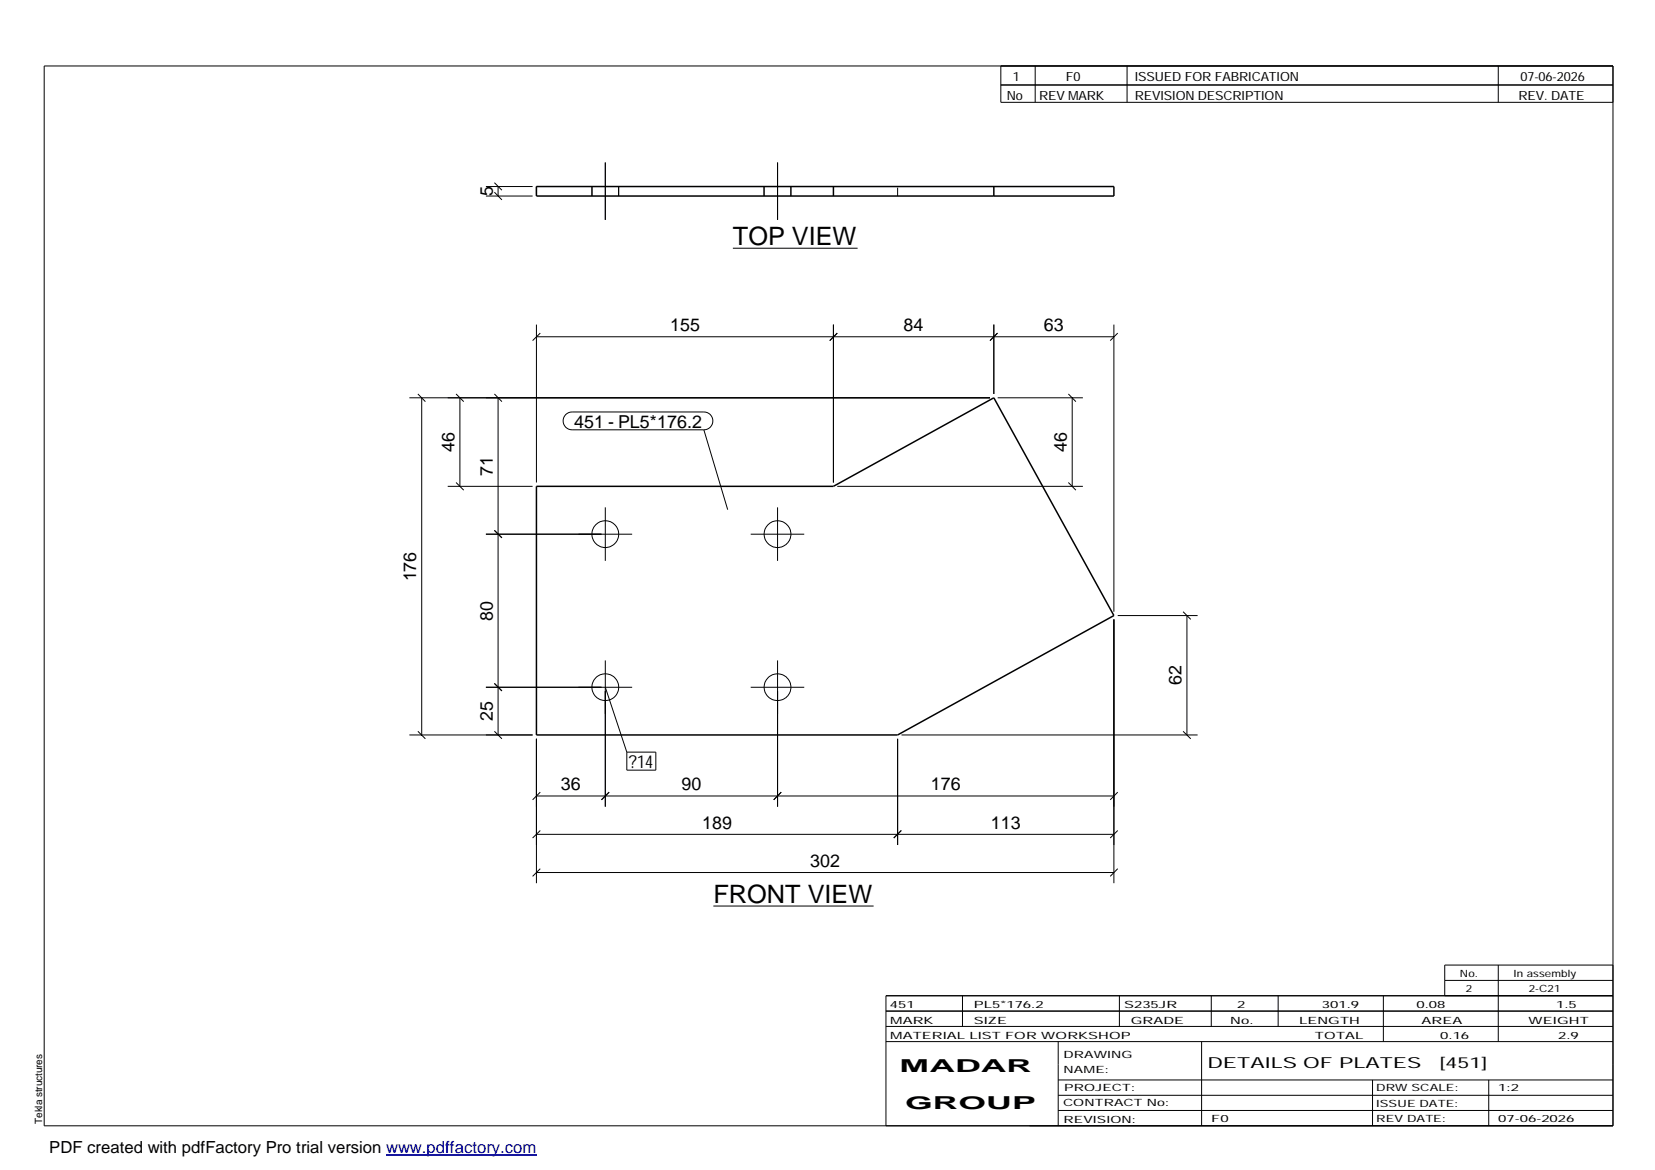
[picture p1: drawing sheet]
<svg xmlns="http://www.w3.org/2000/svg" width="420mm" height="297mm" viewBox="0 0 420 297" stroke-linecap="round" stroke-linejoin="round" font-family="sans-serif">
<g fill="none" stroke="#000" stroke-width=".25">
<path d="M11.2 16.7h398.3v269.1h-398.3zM254.1 16.7v9.3h155.4M262.8 16.7v9.3M286.1 16.7v9.3M380.4 16.7v9.3M254.1 21.6h155.4M123.4 49.8h11.8M123.4 47.4h11.8M125.5 48.8l1.9 1.9M125.5 46.4l1.9 1.9M126.4 47.4v2.4M150.3 47.4v2.4"/>
<path d="M153.7 41.3v14.5M157.1 47.4v2.4M194 47.4v2.4M197.4 41.3v14.5M200.8 47.4v2.4M186.1 63h31.6M136.2 82.4v40.1M136.2 85.5h146.6M137.2 84.6l-2 1.9M211.6 82.4v40.1M212.6 84.6l-1.9 1.9M252.3 82.4v17.6"/>
<path d="M253.2 84.6l-1.9 1.9M282.8 82.4v72.9M283.8 84.6l-1.9 1.9M103.9 101h147.4M106.1 100l1.9 2M107.1 101v85.6M115.8 100l1.9 2M116.8 101v22.5M125.5 100l1.9 2M126.4 101v85.6M143.6 105.2l.8-.4 .8-.2h33.5a2.26 2.26 0 0 1 2.3 2.3 2.26 2.26 0 0 1-2.3 2.2h-33.5a2.27 2.27 0 0 1-2.1-1.4 2.27 2.27 0 0 1 .5-2.5zM178.7 109.1l6 20.3"/>
<path d="M253.3 101h21.6M271.2 100l1.9 2M272.2 101v22.5M113.7 123.5h21.5M115.8 122.5l1.9 1.9M123.4 135.6h37.1M125.5 134.6l1.9 2M153.7 128.8v13.6M190.6 135.6h13.6M197.4 128.8v13.6M212.6 123.5h62.3M271.2 122.5l1.9 1.9"/>
<path d="M282.8 157.3v66.9M283.8 156.3h20.2M300.4 155.3l1.9 2M301.3 156.3v30.3M123.4 174.5h37.1M125.5 173.5l1.9 1.9M153.7 167.7v37.1M153.7 174.5l5.4 16.5M190.6 174.5h13.6M197.4 167.7v37.1M103.9 186.6h31.3M106.1 185.7l1.9 1.9"/>
<path d="M125.5 185.7l1.9 1.9M136.2 187.6v36.6M159.1 191h7.4v4.5h-7.4zM227.9 187.6v26.9M228.9 186.6h75.1M300.4 185.7l1.9 1.9M136.2 211.8h146.6M136.2 202.1h146.6M137.2 210.8l-2 2M137.2 201.1l-2 2M154.6 201.1l-1.9 2M198.3 201.1l-1.9 2"/>
<path d="M228.8 210.8l-1.9 2M283.8 210.8l-1.9 2M283.8 201.1l-1.9 2M136.2 221.5h146.6M137.2 220.5l-2 2M181.1 230h40.7M283.8 220.5l-1.9 2M224.9 256.7h184.6M244.3 252.8v7.8M284.2 252.8v7.8M307.5 252.8v7.8M324.5 252.8v7.8"/>
<path d="M351.2 252.8v11.6M366.8 248.9h42.7M380.4 245v19.4M409.5 245h-42.7v7.8M409.5 252.8h-184.6v33M224.9 264.4h184.6M224.9 260.6h184.6M268.6 264.4v21.4M268.6 274.2h140.9M268.6 278.1h140.9M305.1 264.4v21.4M348.4 274.2v11.6"/>
<path d="M378 274.2v11.6M268.6 281.9h140.9"/>
<circle cx="153.7" cy="135.6" r="3.4"/>
<circle cx="197.4" cy="135.6" r="3.4"/>
<circle cx="153.7" cy="174.5" r="3.4"/>
<circle cx="197.4" cy="174.5" r="3.4"/>
</g>
<path d="M136.2 47.4h146.6v2.4h-146.6zM211.6 47.4v2.4M252.3 47.4v2.4M136.2 123.5h75.4l40.7-22.5 30.5 55.3-54.9 30.3h-91.7z" fill="none" stroke="#000" stroke-width=".38"/>
<path d="M136.2 47.4v2.4M227.9 49.8v-2.4" fill="none" stroke="#000" stroke-width=".25" stroke-dasharray="2.1 2.1" stroke-linecap="butt"/>
<path d="M98 293.3h38.2" fill="none" stroke="#00f" stroke-width=".3"/>
<g font-size="6.4">
<text x="186.1" y="62.3">TOP VIEW</text>
<text x="181.1" y="229.3">FRONT VIEW</text>
</g>
<g font-size="4.5">
<text x="125.1" y="49.8" transform="rotate(-90 125.1 49.8)">5</text>
<text x="170.1" y="84.1">155</text>
<text x="229.4" y="84.1">84</text>
<text x="265" y="84.1">63</text>
<text x="145.8" y="108.6">451 - PL5*176.2</text>
<text x="115.4" y="114.8" transform="rotate(-90 115.4 114.8)">46</text>
<text x="270.8" y="114.8" transform="rotate(-90 270.8 114.8)">46</text>
<text x="125.1" y="120.8" transform="rotate(-90 125.1 120.8)">71</text>
<text x="105.7" y="147.6" transform="rotate(-90 105.7 147.6)">176</text>
<text x="125.1" y="157.6" transform="rotate(-90 125.1 157.6)">80</text>
<text x="300" y="174" transform="rotate(-90 300 174)">62</text>
<text x="125.1" y="183.1" transform="rotate(-90 125.1 183.1)">25</text>
<text x="159.7" y="194.9">?14</text>
<text x="142.4" y="200.7">36</text>
<text x="173" y="200.7">90</text>
<text x="236.3" y="200.7">176</text>
<text x="178.2" y="210.4">189</text>
<text x="251.5" y="210.4">113</text>
<text x="205.7" y="220.1">302</text>
<text x="228.4" y="272.3">MADAR</text>
<text x="229.8" y="281.6">GROUP</text>
</g>
<text font-size="4.2" x="12.5" y="292.7">PDF created with pdfFactory Pro trial version www.pdffactory.com</text>
<g font-size="3.9">
<text x="306.5" y="271.3">DETAILS OF PLATES</text>
<text x="365.4" y="271.3">[451]</text>
</g>
<g font-size="3.2">
<text x="257.1" y="20.5">1</text>
<text x="270.6" y="20.5">F0</text>
<text x="288.1" y="20.5">ISSUED FOR FABRICATION</text>
<text x="386" y="20.5">07-06-2026</text>
<text x="255.6" y="25.5">No</text>
<text x="263.8" y="25.5">REV MARK</text>
<text x="288.1" y="25.5">REVISION DESCRIPTION</text>
<text x="385.5" y="25.5">REV. DATE</text>
</g>
<g font-size="2.5">
<text x="370.6" y="247.9">No.</text>
<text x="372.1" y="251.8">2</text>
<text x="384.3" y="247.9">In assembly</text>
<text x="388.1" y="251.8">2-C21</text>
<text x="225.9" y="255.9">451</text>
<text x="247.3" y="255.9">PL5*176.2</text>
<text x="285.4" y="255.9">S235JR</text>
<text x="314.1" y="255.9">2</text>
<text x="335.6" y="255.9">301.9</text>
<text x="359.6" y="255.9">0.08</text>
<text x="395.1" y="255.9">1.5</text>
<text x="226" y="263.7">MATERIAL LIST FOR WORKSHOP</text>
<text x="226" y="259.9">MARK</text>
<text x="247.2" y="259.9">SIZE</text>
<text x="287.1" y="259.9">GRADE</text>
<text x="312.3" y="259.9">No.</text>
<text x="329.8" y="259.9">LENGTH</text>
<text x="333.8" y="263.7">TOTAL</text>
<text x="360.9" y="259.9">AREA</text>
<text x="365.6" y="263.7">0.16</text>
<text x="388.1" y="259.9">WEIGHT</text>
<text x="395.6" y="263.7">2.9</text>
<text x="270" y="268.5">DRAWING</text>
<text x="270" y="272.5">NAME:</text>
<text x="269.9" y="280.9">CONTRACT No:</text>
<text x="270.2" y="277">PROJECT:</text>
<text x="349.4" y="277.1">DRW SCALE:</text>
<text x="349.4" y="281">ISSUE DATE:</text>
<text x="380.4" y="277.1">1:2</text>
<text x="10.7" y="285.4" transform="rotate(-90 10.7 285.4)">Tekla structures</text>
<text x="270" y="285">REVISION:</text>
<text x="307.5" y="284.8">F0</text>
<text x="349.4" y="284.8">REV DATE:</text>
<text x="380.4" y="284.8">07-06-2026</text>
</g>
</svg>
